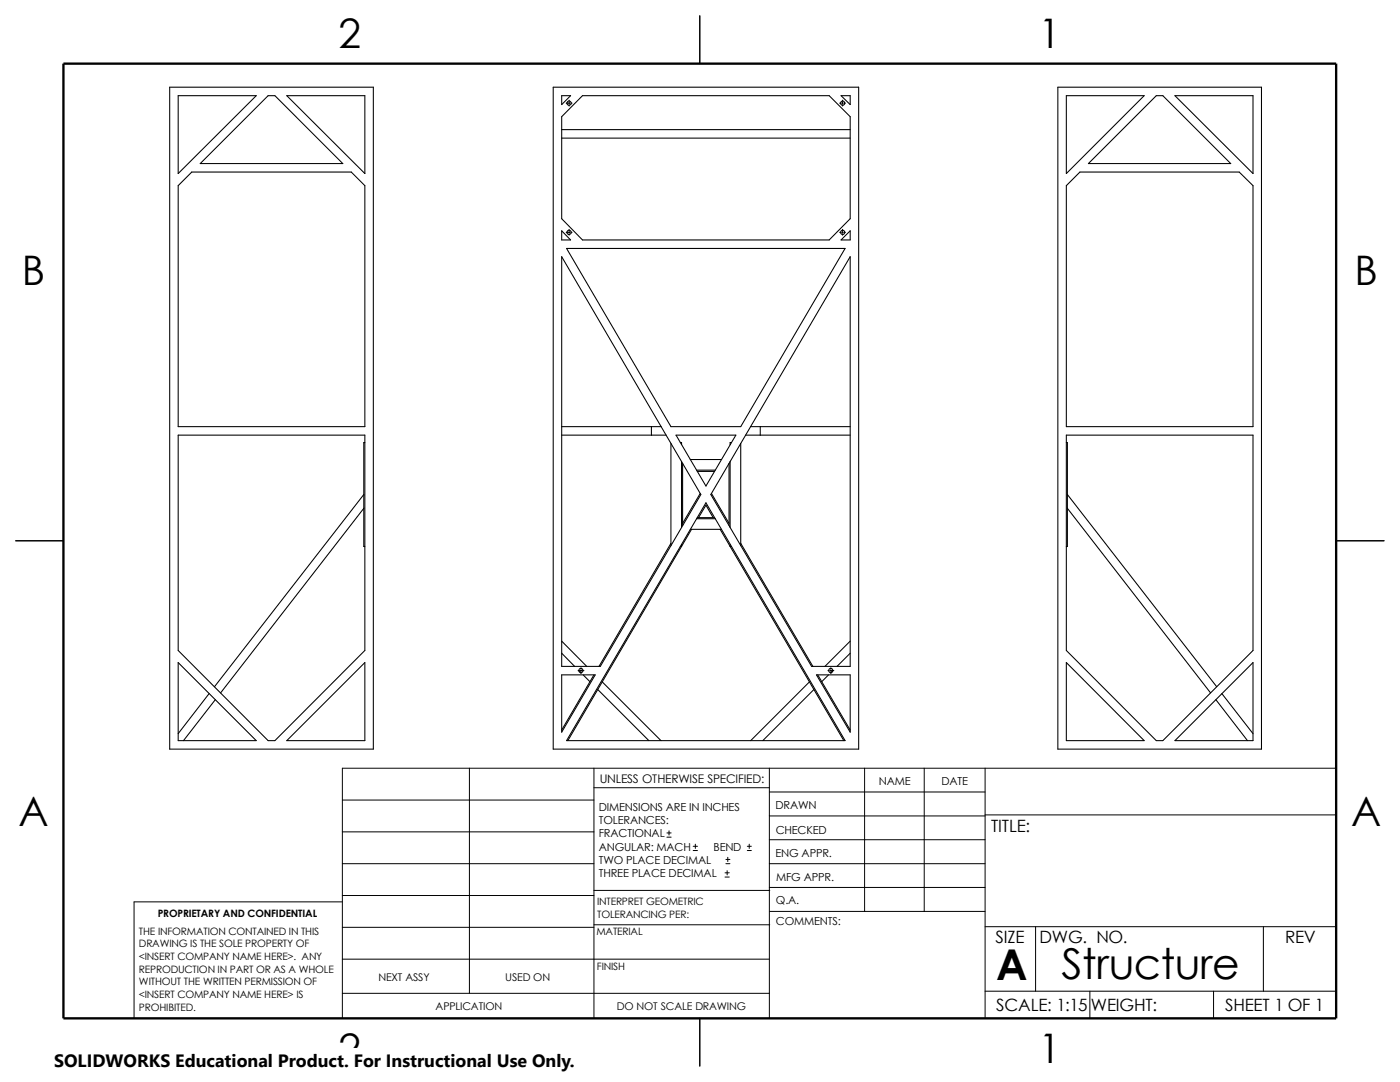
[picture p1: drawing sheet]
<svg xmlns="http://www.w3.org/2000/svg" width="279mm" height="216mm" viewBox="0 0 279 216" stroke-linecap="round" stroke-linejoin="round" font-family="sans-serif">
<g fill="none" stroke="#000" stroke-width=".2">
<path d="M113.6 20v.2M168.1 20v.2M113 20.6h.2M113.4 20.6h.3M113.6 20.4v.3M113.6 20.9v.3M113.9 20.6h.3M167.6 20.6h.3M168 20.6h.3M168.1 20.4v.3M168.1 20.9v.3M168.5 20.6h.2"/>
<path d="M113 46.4h.2M113.4 46.4h.3M113.6 45.8v.2M113.6 46.2v.3M113.6 46.7v.2M113.9 46.4h.3M167.6 46.4h.3M168 46.4h.3M168.1 45.8v.2M168.1 46.2v.3M168.1 46.7v.2M168.5 46.4h.2"/>
<path d="M115.4 133.8h.2M115.8 133.8h.3M116 133.2v.3M116 133.6v.4M116 134.2v.2M116.2 133.8h.3M165.2 133.8h.3M165.7 133.8h.3M165.8 133.2v.3M165.8 133.6v.4M165.8 134.2v.2M166.1 133.8h.3"/>
<path d="M68.3 159.6h50.2M93.7 153.3v44.9M118.5 153.3v49.9M118.5 157.2h35M153.5 153.3v49.9M153.5 158h43.1M172.6 153.3v28.6M184.4 153.3v28.6M196.6 153.3v49.9M266.7 153.3h-198.4v49.9M68.3 166h50.2M68.3 172.3h50.2"/>
<path d="M68.3 178.7h50.2M68.3 180h-41.5v23.2M118.5 177.7h35.1M133.1 167h.8M133.1 166.2h.8M133.5 165.8v.8M138.3 169.7h.9M138.3 168.9h.9M138.8 168.4v.9M144.7 175h.8M144.7 174.2h.8M144.9 172.3h.8"/>
<path d="M144.9 171.5h.8M145.1 173.7v.9M145.2 171.1v.8M149.1 169.7h.8M149.1 168.9h.8M149.5 168.4v.9M153.5 162.8h43.1M153.5 167.6h43.1M153.5 172.3h43.1M153.5 177.1h43.1M196.6 162.6h70.1M68.3 198.2h85.2"/>
<path d="M68.3 191.4h85.2M68.3 185h50.2M118.5 184.5h35.1M153.6 181.9h43M196.6 184.9h70.1M196.6 197.8h70.1M206.7 184.9v12.9M217.5 197.8v5.4M242.2 197.8v5.4M252.1 184.9v12.9"/>
</g>
<g fill="none" stroke="#000" stroke-width=".21">
<path d="M33.9 17.4h40.6v132.1h-40.6zM35.6 19.1h15.5l-15.5 15.5zM57.2 19.1h15.6v15.5zM110.4 17.4h61v132.1h-61zM112.1 19.1h1.8l-1.8 1.8zM116.2 19.1h49.3l4.2 4.2v20.3l-4.2 4.3h-49.3l-4.1-4.3v-20.3zM139.7 3.1v9.6M167.9 19.1h1.8v1.8zM211.1 17.4h40.7v132.1h-40.7zM212.8 19.1h15.5l-15.5 15.5zM230.8 19.1h1.3l13.5 13.5h-28.4zM234.5 19.1h15.6v15.5z"/>
<path d="M38.3 34.3h31.8l2.7 2.7v48.1h-37.2v-48.1zM40 32.6l13.5-13.5h1.4l13.5 13.5zM112.1 25.9h57.6M112.1 27.6h57.6M212.8 37l2.7-2.7h31.8l2.8 2.7v48.1h-37.3zM112.1 46.1l1.8 1.8h-1.8zM112.1 51.2l27.8 47.5-20.1 34.3h-7.7zM113.1 49.6h55.6l-20.9 35.5h-13.9zM167.9 47.9l1.8-1.8v1.8zM169.7 51.2v81.8h-7.7l-20.1-34.3zM35.6 86.8h37.2v43l-17.9 18h-1.4l-17.9-18zM72.6 98.7l-29.8 38.3"/>
<path d="M72.8 88.3h-.2v20.8h.2M112.1 86.8h20.8M112.1 85.1h19.9M130 85.1v1.7M133.9 88.5v20.4M134.9 86.8h12l-6 10.2zM135.8 88.3h.2v.4M136 92.1v13.1M136.2 92.5v12.4M137.8 91.7h6.2M139 93.8h3.7M139.1 94.1h3.5"/>
<path d="M139.7 98.5l-3.5 5.9M142 98.5l3.5 5.9M145.5 92.5v12.4M145.7 92.1v13.1M146 88.3h-.3v.4M147.8 88.5v20.4M148.8 86.8h20.9M149.8 85.1h19.9M151.7 85.1v1.7M212.8 86.8h37.3v43l-18 18h-1.3l-18-18zM212.8 88.3h.2v20.8h-.2M213 98.7l29.8 38.3"/>
<path d="M3.1 107.9h9.6M72.6 101.4l-28.6 36.9M133.9 108.4l-14.4 24.6M136 108.6v.5h-.2M137.8 105.6h6.2M138 105.6l-24.7 42.2M139 103.5h3.7M139.1 103.3h3.5M139.4 103.3l1.5-2.5 1.4 2.5M140.9 100.3l27.8 47.5h-55.6zM143.7 105.6l24.7 42.2M145.7 108.6v.5h.3"/>
<path d="M147.8 108.4l14.4 24.6M213 101.4l28.6 36.9M266.7 107.9h9.5M35.6 132.2l15.5 15.6h-15.5zM41.7 138.4l-6.1 8M43 139.6l-6.4 8.2M72.8 132.2v15.6h-15.6zM112.1 134.7h6.7l-6.7 11.4zM112.1 130.3l2.6 2.7M112.1 127.9l5 5.1M115.5 133.8l.5 .4M116.4 134.7l1.3 1.3"/>
<path d="M118.5 134.7l-6.4 11M119.3 137.6l10.2 10.2M120.2 136.1l11.7 11.7M161.5 136.1l-11.7 11.7M162.4 137.6l-10.2 10.2M162.9 134.7h6.8v11.4zM163.2 134.7l6.5 11M165.4 134.7l-1.4 1.3M166.2 133.8l-.4 .4M169.7 130.3l-2.7 2.7M169.7 127.9l-5.1 5.1M212.8 132.2l15.5 15.6h-15.5z"/>
<path d="M242.7 139.6l6.3 8.2M243.8 138.4l6.3 8M250.1 132.2v15.6h-15.6zM139.7 203.2v9.5"/>
<circle cx="113.6" cy="20.6" r=".41"/>
<circle cx="168.2" cy="20.6" r=".42"/>
<circle cx="113.6" cy="46.4" r=".42"/>
<circle cx="168.2" cy="46.4" r=".42"/>
<circle cx="115.9" cy="133.8" r=".42"/>
<circle cx="165.8" cy="133.8" r=".43"/>
</g>
<path d="M12.7 12.7h254v190.5h-254z" fill="none" stroke="#000" stroke-width=".47"/>
<path d="M10.8 209.2h104.1v6.7h-104.1z" fill="#fff"/>
<g font-size="8.5">
<text x="198.8" y="195.5">A</text>
<text x="211.8" y="195.3">Structure</text>
</g>
<g font-size="8.1">
<text x="67.6" y="9.7">2</text>
<text x="207.3" y="9.7">1</text>
<text x="4.4" y="56.9">B</text>
<text x="270.3" y="56.9">B</text>
<text x="3.7" y="164.9">A</text>
<text x="269.7" y="164.9">A</text>
<text x="67.6" y="212.1">2</text>
<text x="207.3" y="212.1">1</text>
</g>
<text font-size="3.6" x="10.8" y="213">SOLIDWORKS Educational Product. For Instructional Use Only.</text>
<g font-size="3.4">
<text x="197.8" y="166">TITLE:</text>
<text x="198.7" y="188.1">SIZE</text>
<text x="207.5" y="188.1">DWG. NO.</text>
<text x="256.5" y="188.2">REV</text>
<text x="198.8" y="201.7">SCALE: 1:15</text>
<text x="217.7" y="201.8">WEIGHT:</text>
<text x="244.5" y="201.7">SHEET 1 OF 1</text>
</g>
<text font-size="2.4" x="119.7" y="156.2">UNLESS OTHERWISE SPECIFIED:</text>
<g font-size="2.2">
<text x="119.5" y="161.8">DIMENSIONS ARE IN INCHES</text>
<text x="154.8" y="161.5">DRAWN</text>
<text x="175.4" y="156.7">NAME</text>
<text x="187.9" y="156.7">DATE</text>
<text x="119.5" y="164.4">TOLERANCES:</text>
<text x="119.5" y="167.1">FRACTIONAL</text>
<text x="154.8" y="166.3">CHECKED</text>
<text x="119.5" y="172.4">TWO PLACE DECIMAL</text>
<text x="119.5" y="169.8">ANGULAR: MACH</text>
<text x="142.4" y="169.8">BEND</text>
<text x="154.8" y="171">ENG APPR.</text>
<text x="119.5" y="175">THREE PLACE DECIMAL</text>
<text x="154.9" y="175.7">MFG APPR.</text>
<text x="154.9" y="184.7">COMMENTS:</text>
<text x="154.9" y="180.5">Q.A.</text>
</g>
<g font-size="2.1">
<text x="75.5" y="195.7">NEXT ASSY</text>
<text x="100.8" y="195.7">USED ON</text>
<text x="86.9" y="201.5">APPLICATION</text>
<text x="123.1" y="201.6">DO NOT SCALE DRAWING</text>
</g>
<g font-size="2">
<text x="31.5" y="183">PROPRIETARY AND CONFIDENTIAL</text>
<text x="119.2" y="180.6">INTERPRET GEOMETRIC</text>
<text x="119.2" y="183.1">TOLERANCING PER:</text>
<text x="27.7" y="186.5">THE INFORMATION CONTAINED IN THIS</text>
<text x="27.7" y="189.1">DRAWING IS THE SOLE PROPERTY OF</text>
<text x="27.7" y="191.6">&lt;INSERT COMPANY NAME HERE&gt;. ANY</text>
<text x="119" y="186.6">MATERIAL</text>
<text x="27.7" y="194.1">REPRODUCTION IN PART OR AS A WHOLE</text>
<text x="27.7" y="196.6">WITHOUT THE WRITTEN PERMISSION OF</text>
<text x="119.1" y="193.5">FINISH</text>
<text x="27.7" y="201.7">PROHIBITED.</text>
<text x="27.7" y="199.1">&lt;INSERT COMPANY NAME HERE&gt; IS</text>
</g>
</svg>
